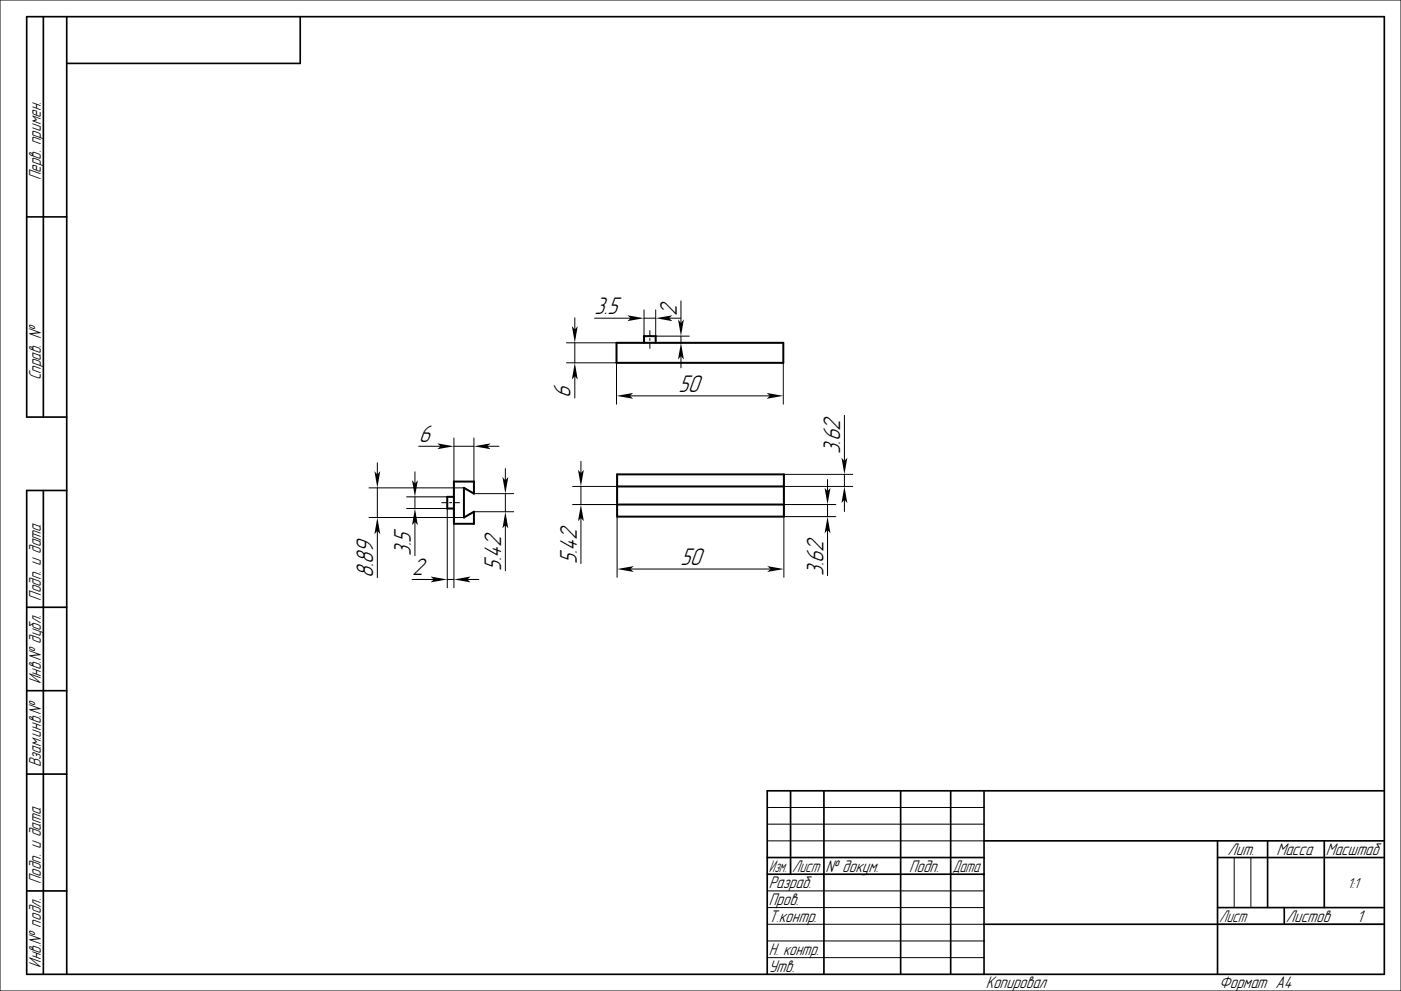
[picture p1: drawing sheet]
<svg xmlns="http://www.w3.org/2000/svg" width="420mm" height="297mm" viewBox="0 0 420 297" stroke-linecap="round" stroke-linejoin="round" font-family="sans-serif">
<g fill="none" stroke="#000" stroke-width=".3">
<path d="M0 0h420v297h-420zM172.3 95.2v3.5M178.3 95.4h10.8M193.1 95.4h3.5M193.1 92.9v7.8M194.8 99.1v1.6M196.6 92.9v7.8h10M200.6 95.4h3.5M204.1 90.2v6.5M169.8 102.7h15M169.8 108.7h15v12.4M172.3 102.7v6"/>
<path d="M172.3 112.7v6.6M188.8 118.6h42M194.8 101.4v.7M194.8 102.7v1.7M196.6 102.7h10M204.1 100.7v2M204.1 106.7v3.5M234.8 108.7v12.4M113.1 138.7v3.5M125.5 133.8h6.6M136.1 131.3v13M136.1 133.8h6"/>
<path d="M142.1 131.3v13M146.1 133.8h3.5M174.1 138.3v3.5M253.1 124.5v13.7M110.6 146.2h28.5M110.6 155.1h28.5M113.1 146.2v8.9M113.1 159.1v14.1M121.9 148.9h12.2M121.9 152.4h12.2v23.8M124.4 141.4v3.5M124.4 148.9v3.5"/>
<path d="M124.4 156.4v10.1M132.4 150.7h1.7M134.7 150.7h.7M136.1 150.7h1.6M136.1 152.4v23.8M142.1 147.9h11.9M142.1 153.4h11.9M151.5 140.4v3.5M151.5 147.9v5.5M151.5 157.4v13.7M171.6 145.8h13.4M171.6 151.2h13.4"/>
<path d="M174.1 145.8v5.4M174.1 155.2v13.7M185 154.8v18.2M235 145.8h20.6M235 142.2h20.6M235 151.2h15.6M248.1 143.7v3.5M248.1 151.2v3.6M248.1 158.8v13.7M250.6 154.8h-15.6v18.2M253.1 142.2v3.6M253.1 149.8v3.5"/>
<path d="M123.5 173.7h6.6M134.1 173.7h2M140.1 173.7h3.5M189 170.5h42M230 252h65M230 242h65M230 247h65M370 257v15M375 257v15M230 277h65M230 267h65M230 272h65"/>
<path d="M365 277h50M230 282h65M230 287h65"/>
</g>
<g fill="none" stroke="#000" stroke-width=".5">
<path d="M13 5v120M20 5v287M90 5v14h-70M8 65h12M20 125h-12v-120h407v287h-407v-145h12M13 147v145M8 182h12M8 207h12M8 232h12M237 237v25M247 237v55M270 237v55"/>
<path d="M285 237v55M295 237v55M415 237h-185v55M230 257h65M295 252h120M365 257h50M365 252v40M380 252v20M397 252v20M8 267h12M230 262h65M295 277h120"/>
<path d="M365 272h50M385 272v5"/>
</g>
<path d="M184.8 102.7h50v6h-50zM193.1 102.7v-2h3.5v2M136.1 148.9h-2v3.5h2M136.1 144.3h6v3.6l-3-1.7v8.9l3-1.7v3.6h-6zM185 142.2h50v12.6h-50zM185 151.2h50M185 145.8h50" fill="none" stroke="#000" stroke-width=".6"/>
<g fill="#000">
<path d="M171.4 97.7l.9 1 .9-1-.9 5z" fill-rule="evenodd"/>
<path d="M188.1 94.5l5 .9-5 .8 1-.8z" fill-rule="evenodd"/>
<path d="M196.6 95.4l5-.9-1 .9 1 .8z" fill-rule="evenodd"/>
<path d="M203.3 95.7l.8 1 .9-1-.9 5z" fill-rule="evenodd"/>
<path d="M172.3 108.7l.9 5-.9-1-.9 1z" fill-rule="evenodd"/>
<path d="M184.8 118.6l5-.8-1 .8 1 .9z" fill-rule="evenodd"/>
<path d="M204.1 102.7l.9 5-.9-1-.8 1z" fill-rule="evenodd"/>
<path d="M229.8 117.8l5 .8-5 .9 1-.9z" fill-rule="evenodd"/>
<path d="M131.1 132.9l5 .9-5 .8 1-.8z" fill-rule="evenodd"/>
<path d="M142.1 133.8l5-.9-1 .9 1 .8z" fill-rule="evenodd"/>
<path d="M252.3 137.2l.8 1 .9-1-.9 5z" fill-rule="evenodd"/>
<path d="M112.2 141.2l.9 1 .9-1-.9 5z" fill-rule="evenodd"/>
<path d="M123.5 143.9l.9 1 .9-1-.9 5z" fill-rule="evenodd"/>
<path d="M124.4 152.4l.9 5-.9-1-.9 1z" fill-rule="evenodd"/>
<path d="M150.6 142.9l.9 1 .9-1-.9 5z" fill-rule="evenodd"/>
<path d="M151.5 153.4l.9 5-.9-1-.9 1z" fill-rule="evenodd"/>
<path d="M173.3 140.8l.8 1 .9-1-.9 5z" fill-rule="evenodd"/>
<path d="M174.1 151.2l.9 5-.9-1-.8 1z" fill-rule="evenodd"/>
<path d="M247.2 146.2l.9 1 .9-1-.9 5z" fill-rule="evenodd"/>
<path d="M248.1 154.8l.9 5-.9-1-.9 1z" fill-rule="evenodd"/>
<path d="M253.1 145.8l.9 5-.9-1-.8 1z" fill-rule="evenodd"/>
<path d="M113.1 155.1l.9 5-.9-1-.9 1z" fill-rule="evenodd"/>
<path d="M129.1 172.8l5 .9-5 .8 1-.8z" fill-rule="evenodd"/>
<path d="M136.1 173.7l5-.9-1 .9 1 .8z" fill-rule="evenodd"/>
<path d="M185 170.5l5-.8-1 .8 1 .9z" fill-rule="evenodd"/>
<path d="M230 169.7l5 .8-5 .9 1-.9z" fill-rule="evenodd"/>
</g>
<g font-size="6.7">
<text x="178.3" y="94.1">3.5</text>
<text x="202.9" y="94.7" transform="rotate(-90 202.9 94.7)">2</text>
<text x="171.1" y="119.3" transform="rotate(-90 171.1 119.3)">6</text>
<text x="203.4" y="117.4">50</text>
<text x="125.5" y="132.5">6</text>
<text x="251.9" y="136.2" transform="rotate(-90 251.9 136.2)">3.62</text>
<text x="123.1" y="166.5" transform="rotate(-90 123.1 166.5)">3.5</text>
<text x="111.9" y="173.2" transform="rotate(-90 111.9 173.2)">8.89</text>
<text x="123.5" y="172.4">2</text>
<text x="150.3" y="171.1" transform="rotate(-90 150.3 171.1)">5.42</text>
<text x="172.9" y="168.9" transform="rotate(-90 172.9 168.9)">5.42</text>
<text x="204" y="169.3">50</text>
<text x="246.8" y="172.5" transform="rotate(-90 246.8 172.5)">3.62</text>
</g>
<g font-size="4.7">
<text x="12.2" y="54" transform="rotate(-90 12.2 54)">Перв. примен.</text>
<text x="12.2" y="114" transform="rotate(-90 12.2 114)">Справ. №</text>
<text x="12.2" y="180" transform="rotate(-90 12.2 180)">Подп. и дата</text>
<text x="12.2" y="205" transform="rotate(-90 12.2 205)">Инв.№ дубл.</text>
<text x="12.2" y="230" transform="rotate(-90 12.2 230)">Взам.инв.№</text>
<text x="368" y="256.2">Лит.</text>
<text x="382.7" y="256.2">Масса</text>
<text x="397.5" y="256.2">Масштаб</text>
<text x="230.5" y="261.3">Изм.</text>
<text x="237.5" y="261.3">Лист</text>
<text x="247.5" y="261.3">№ докум.</text>
<text x="272.5" y="261.3">Подп.</text>
<text x="285.5" y="261.3">Дата</text>
<text x="12.2" y="265" transform="rotate(-90 12.2 265)">Подп. и дата</text>
<text x="230.5" y="266.3">Разраб.</text>
<text x="230.5" y="271.3">Пров.</text>
<text x="230.5" y="276.3">Т.контр.</text>
<text x="365.5" y="276.2">Лист</text>
<text x="385.5" y="276.2">Листов</text>
<text x="406.8" y="276.3">1</text>
<text x="230.5" y="286.3">Н. контр.</text>
<text x="12.2" y="290" transform="rotate(-90 12.2 290)">Инв.№ подл.</text>
<text x="230.5" y="291.3">Утв.</text>
<text x="295.5" y="296.3">Копировал</text>
<text x="365.5" y="296.3">Формат A4</text>
</g>
<text font-size="4" x="404" y="266">1:1</text>
</svg>
